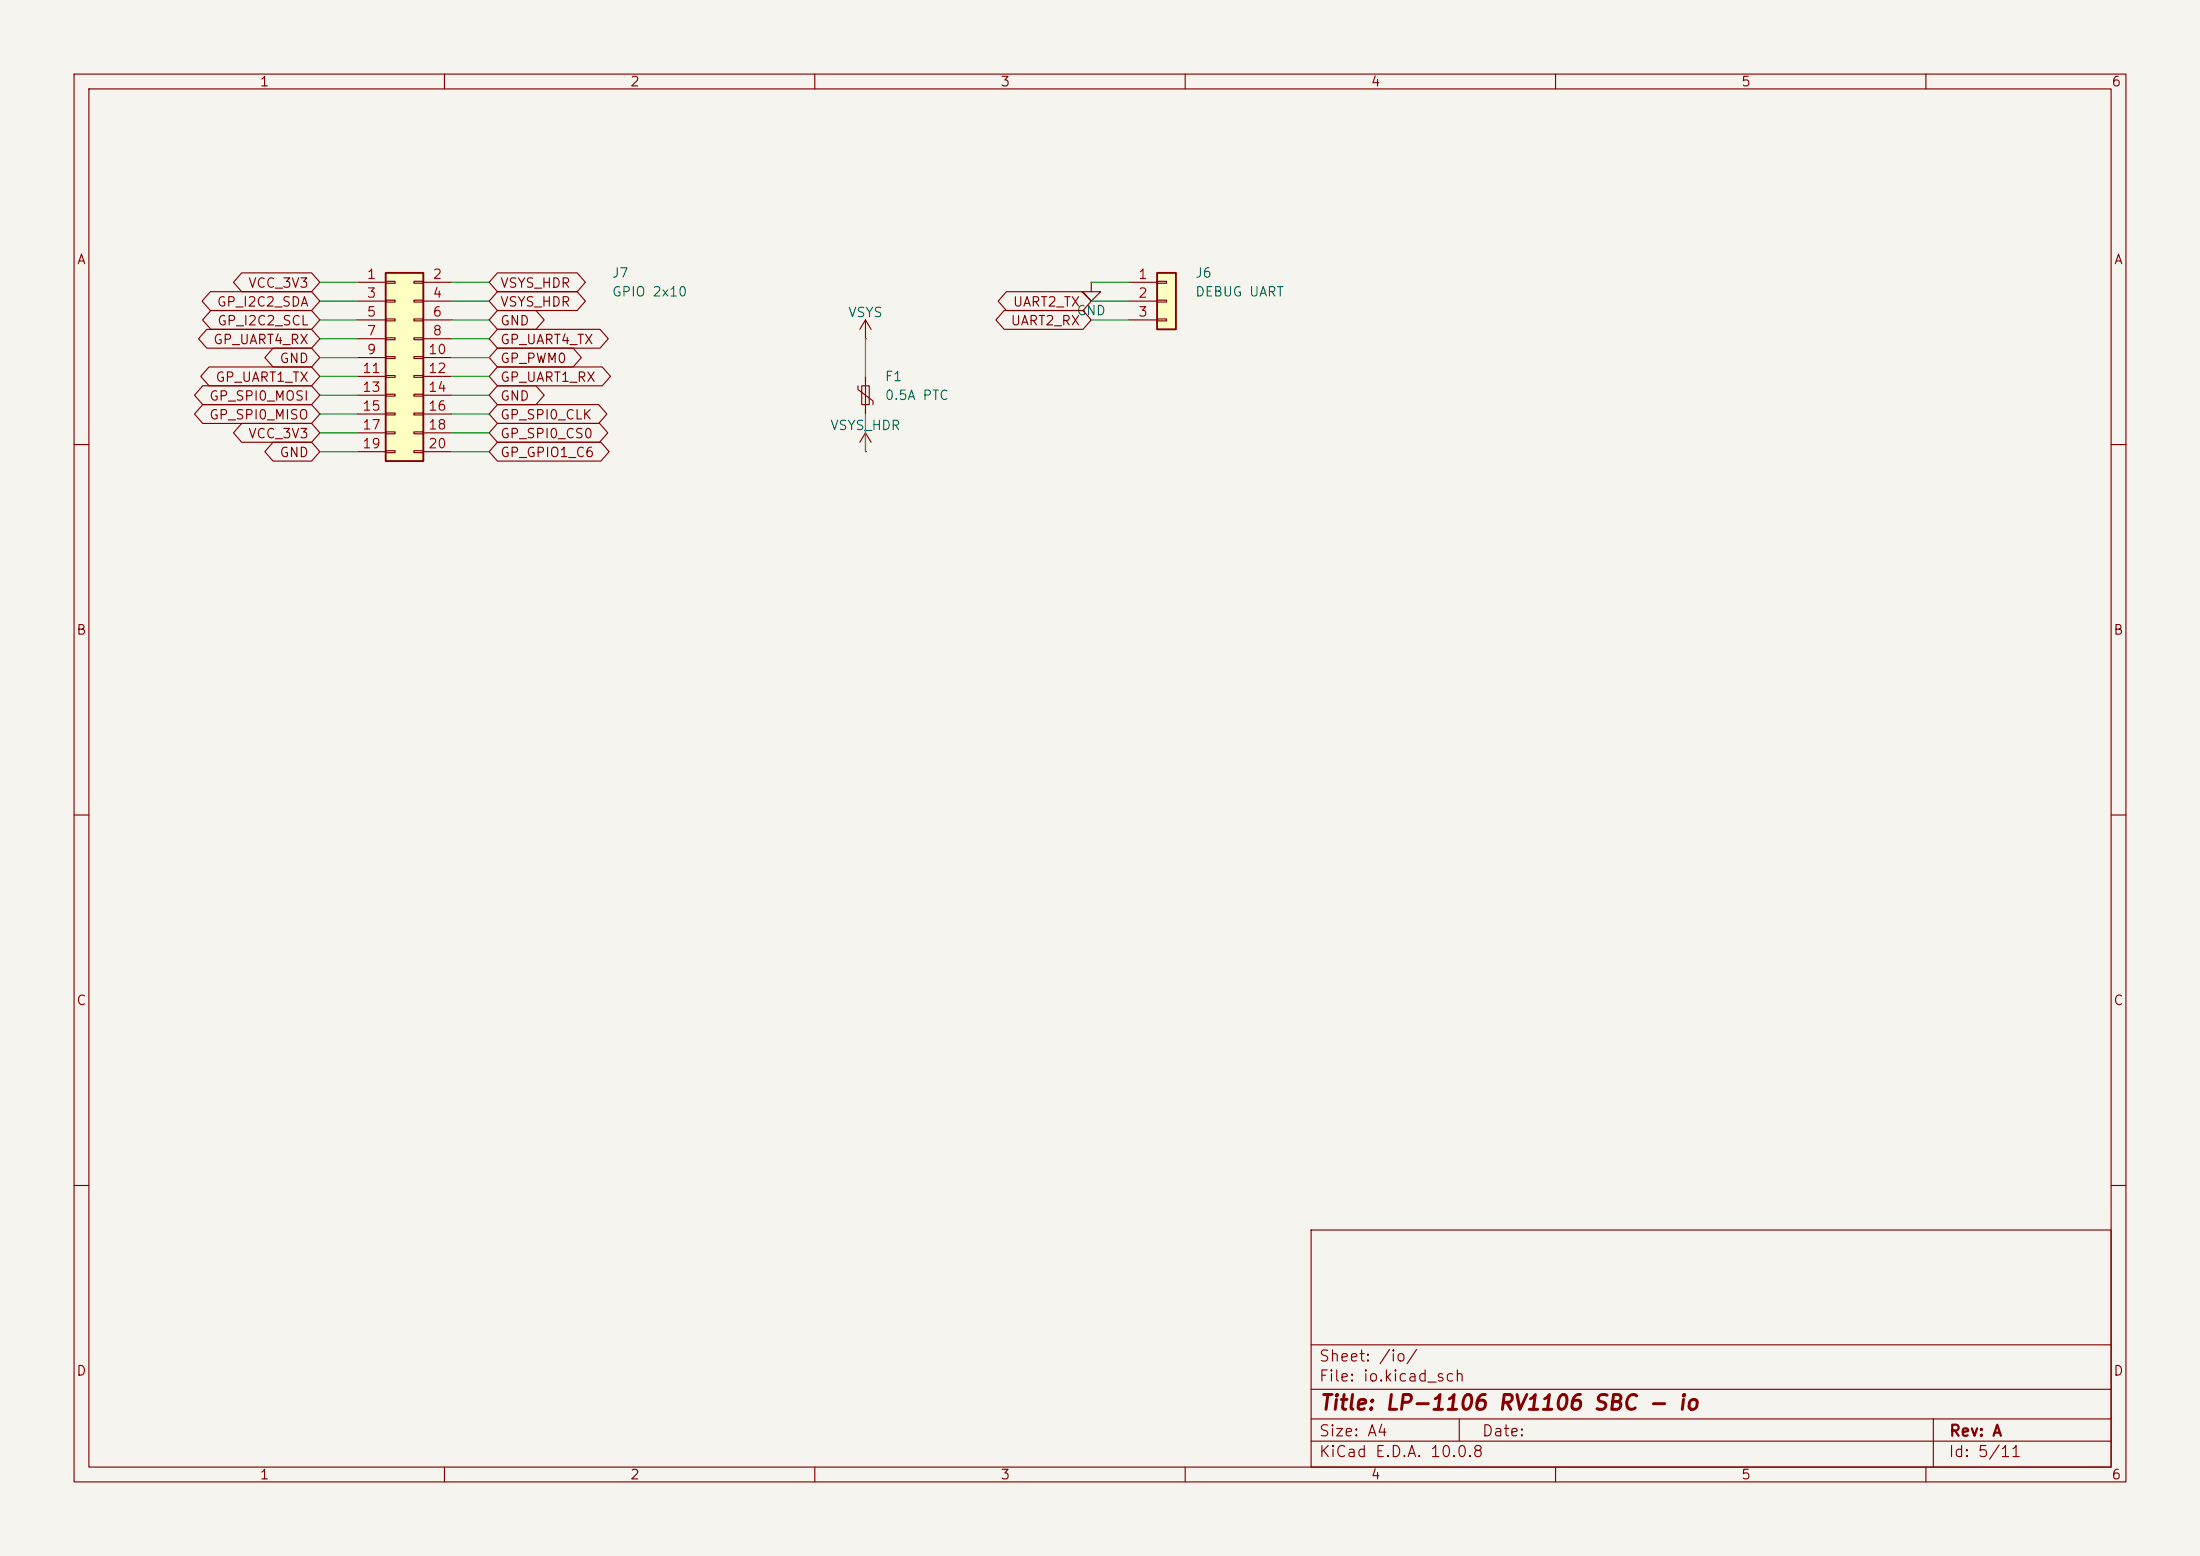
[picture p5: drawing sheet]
<svg xmlns="http://www.w3.org/2000/svg" width="297mm" height="210mm" viewBox="0 0 297 210" stroke-linecap="round" stroke-linejoin="round" font-family="sans-serif">
<path d="M0 0h297v210h-297z" fill="#f5f4ef" stroke="#f5f4ef" stroke-width=".14"/>
<g fill="none" stroke="#840000" stroke-width=".15">
<path d="M10 10h277v190h-277zM12 12h273v186h-273zM60 10v2M110 10v2M160 10v2M210 10v2M260 10v2M147.3 38.1v1.3h1.3l-1.3 1.2-1.3-1.2h1.3M147.3 38.1h.1M10 60h2M285 60h2M10 110h2"/>
<path d="M285 110h2M10 160h2M177 166h108v32h-108zM285 160h2M60 198v2M110 198v2M160 198v2M177 194.5h108M177 191.5h108M177 187.5h108M177 181.5h108M197 191.5v3"/>
<path d="M210 198v2M260 198v2M261 191.5v6.5"/>
</g>
<path d="M156.2 36.8h2.5v7.7h-2.5z" fill="#ffffc2"/>
<path d="M156.2 36.8h2.5v7.7h-2.5z" fill="none" stroke="#840000" stroke-width=".25"/>
<path d="M152.4 38.1h3.8M156.2 38h1.3v.2h-1.3zM152.4 40.6h3.8M152.4 43.2h3.8M156.2 40.5h1.3v.3h-1.3zM156.2 43.1h1.3v.2h-1.3z" fill="none" stroke="#840000" stroke-width=".15"/>
<path d="M52.1 36.8h5v25.4h-5z" fill="#ffffc2"/>
<path d="M52.1 36.8h5v25.4h-5z" fill="none" stroke="#840000" stroke-width=".25"/>
<g fill="none" stroke="#840000" stroke-width=".15">
<path d="M28.4 39.4h13.7l1.1 1.2-1.1 1.3h-13.7l-1.1-1.3zM32.6 36.8h9.5l1.1 1.3-1.1 1.3h-9.5l-1.1-1.3zM48.3 38.1h3.8M52.1 38h1.2v.2h-1.2zM55.9 38h1.2v.2h-1.2zM57.1 38.1h3.9M67.2 36.8h10.7l1.1 1.3-1.1 1.3h-10.7l-1.2-1.3zM67.2 39.4h10.7l1.1 1.2-1.1 1.3h-10.7l-1.2-1.3zM135.9 39.4h10.3l1.1 1.2-1.1 1.3h-10.3l-1.1-1.3zM27.4 54.6h14.7l1.1 1.3-1.1 1.3h-14.7l-1.1-1.3zM27.4 52.1h14.7l1.1 1.2-1.1 1.3h-14.7l-1.1-1.3zM27.9 44.4h14.2l1.1 1.3-1.1 1.3h-14.2l-1.1-1.3z"/>
<path d="M28.2 49.5h13.9l1.1 1.3-1.1 1.3h-13.9l-1.1-1.3zM28.5 41.9h13.6l1.1 1.3-1.1 1.3h-13.6l-1.2-1.3zM32.6 57.1h9.5l1.1 1.3-1.1 1.3h-9.5l-1.1-1.3zM36.9 59.7h5.2l1.1 1.3-1.1 1.2h-5.2l-1.1-1.2zM36.9 47h5.2l1.1 1.3-1.1 1.2h-5.2l-1.1-1.2zM48.3 40.6h3.8M48.3 43.2h3.8M48.3 45.7h3.8M48.3 48.3h3.8M48.3 50.8h3.8M48.3 53.3h3.8M48.3 55.9h3.8"/>
<path d="M48.3 58.4h3.8M52.1 40.5h1.2v.3h-1.2zM52.1 43.1h1.2v.2h-1.2zM52.1 45.6h1.2v.2h-1.2zM52.1 48.1h1.2v.3h-1.2zM52.1 50.7h1.2v.2h-1.2zM52.1 53.2h1.2v.3h-1.2zM52.1 55.8h1.2v.2h-1.2zM52.1 58.3h1.2v.2h-1.2zM55.9 40.5h1.2v.3h-1.2zM55.9 43.1h1.2v.2h-1.2zM55.9 45.6h1.2v.2h-1.2z"/>
<path d="M55.9 48.1h1.2v.3h-1.2zM55.9 50.7h1.2v.2h-1.2zM55.9 53.2h1.2v.3h-1.2zM55.9 55.8h1.2v.2h-1.2zM55.9 58.3h1.2v.2h-1.2zM57.1 40.6h3.9M57.1 43.2h3.9M57.1 45.7h3.9M57.1 48.3h3.9M57.1 50.8h3.9M57.1 53.3h3.9M57.1 55.9h3.9"/>
<path d="M57.1 58.4h3.9M67.2 44.4h13.8l1.1 1.3-1.1 1.3h-13.8l-1.2-1.3zM67.2 49.5h14.1l1.1 1.3-1.1 1.3h-14.1l-1.2-1.3zM67.2 41.9h5.2l1.1 1.3-1.1 1.3h-5.2l-1.2-1.3zM67.2 47h10.2l1.1 1.3-1.1 1.2h-10.2l-1.2-1.2zM67.2 52.1h5.2l1.1 1.2-1.1 1.3h-5.2l-1.2-1.3zM67.2 54.6h13.6l1.1 1.3-1.1 1.3h-13.6l-1.2-1.3zM67.2 57.1h13.7l1.2 1.3-1.2 1.3h-13.7l-1.2-1.3zM67.2 59.7h13.9l1.1 1.3-1.1 1.2h-13.9l-1.2-1.2zM115.8 52.1v.5l2.1 1.5v.5M116.3 52.1h1v2.5h-1zM116.8 45.7h.1"/>
<path d="M116.8 58.4l-.7 1.3M116.8 58.4l.8 1.3M116.8 43.2v2.5M116.8 50.8v5.1M116.8 58.4v2.6M116.8 43.2l-.7 1.3M116.8 43.2l.8 1.3M135.6 41.9h10.6l1.1 1.3-1.1 1.3h-10.6l-1.2-1.3zM48.3 61h3.8M52.1 60.8h1.2v.3h-1.2zM55.9 60.8h1.2v.3h-1.2zM57.1 61h3.9"/>
<path d="M116.8 61h.1"/>
</g>
<g fill="none" stroke="#009600" stroke-width=".15">
<path d="M43.2 38.1h5.1M61 38.1h5M147.3 38.1h5.1M43.2 48.3h5.1M43.2 40.6h5.1M43.2 43.2h5.1M43.2 45.7h5.1M43.2 55.9h5.1M43.2 58.4h5.1M43.2 53.3h5.1M43.2 50.8h5.1M61 48.3h5"/>
<path d="M61 40.6h5M61 43.2h5M61 45.7h5M61 55.9h5M61 58.4h5M61 53.3h5M61 50.8h5M116.8 45.7v5.1M116.8 55.9v5.1M147.3 40.6h5.1M147.3 43.2h5.1M43.2 61h5.1"/>
<path d="M61 61h5"/>
</g>
<text font-size="2" fill="#840000" x="178" y="190.8">Title: LP-1106 RV1106 SBC - io</text>
<g font-size="1.5" fill="#840000">
<text x="178" y="184.1">Sheet: /io/</text>
<text x="178" y="186.8">File: io.kicad_sch</text>
<text x="178" y="197">KiCad E.D.A. 10.0.8</text>
<text x="178" y="194.2">Size: A4</text>
<text x="200" y="194.2">Date:</text>
<text x="263" y="197">Id: 5/11</text>
<text x="263" y="194.2">Rev: A</text>
</g>
<g font-size="1.3" fill="#840000">
<text x="35" y="12">1</text>
<text x="85" y="12">2</text>
<text x="135" y="12">3</text>
<text x="185" y="12">4</text>
<text x="235" y="12">5</text>
<text x="285" y="12">6</text>
<text x="10.3" y="36">A</text>
<text x="285.3" y="36">A</text>
<text x="29.2" y="41.7">GP_I2C2_SDA</text>
<text x="33.4" y="39.2">VCC_3V3</text>
<text x="67.4" y="39.2">VSYS_HDR</text>
<text x="67.4" y="41.7">VSYS_HDR</text>
<text x="136.7" y="41.7">UART2_TX</text>
<text x="28.7" y="46.8">GP_UART4_RX</text>
<text x="29.2" y="44.2">GP_I2C2_SCL</text>
<text x="67.4" y="46.8">GP_UART4_TX</text>
<text x="67.4" y="44.2">GND</text>
<text x="136.4" y="44.2">UART2_RX</text>
<text x="29" y="51.9">GP_UART1_TX</text>
<text x="37.7" y="49.3">GND</text>
<text x="67.4" y="51.9">GP_UART1_RX</text>
<text x="67.4" y="49.3">GP_PWM0</text>
<text x="28.2" y="56.9">GP_SPI0_MISO</text>
<text x="28.2" y="54.4">GP_SPI0_MOSI</text>
<text x="33.4" y="59.5">VCC_3V3</text>
<text x="67.4" y="54.4">GND</text>
<text x="67.4" y="56.9">GP_SPI0_CLK</text>
<text x="67.4" y="59.5">GP_SPI0_CS0</text>
<text x="37.7" y="62">GND</text>
<text x="67.4" y="62">GP_GPIO1_C6</text>
<text x="10.2" y="86">B</text>
<text x="285.2" y="86">B</text>
<text x="10.2" y="136">C</text>
<text x="285.2" y="136">C</text>
<text x="10.2" y="186">D</text>
<text x="285.2" y="186">D</text>
<text x="35" y="200">1</text>
<text x="85" y="200">2</text>
<text x="135" y="200">3</text>
<text x="185" y="200">4</text>
<text x="235" y="200">5</text>
<text x="285" y="200">6</text>
</g>
<g font-size="1.3" fill="#a90000">
<text x="49.4" y="38">1</text>
<text x="49.4" y="40.5">3</text>
<text x="58.3" y="38">2</text>
<text x="58.3" y="40.5">4</text>
<text x="153.6" y="38">1</text>
<text x="153.6" y="40.5">2</text>
<text x="49.4" y="43">5</text>
<text x="49.4" y="45.6">7</text>
<text x="58.3" y="43">6</text>
<text x="58.3" y="45.6">8</text>
<text x="153.6" y="43">3</text>
<text x="48.8" y="50.7">11</text>
<text x="48.8" y="53.2">13</text>
<text x="49.4" y="48.1">9</text>
<text x="57.7" y="48.1">10</text>
<text x="57.7" y="50.7">12</text>
<text x="57.7" y="53.2">14</text>
<text x="48.8" y="55.7">15</text>
<text x="48.8" y="58.3">17</text>
<text x="57.7" y="55.7">16</text>
<text x="57.7" y="58.3">18</text>
<text x="48.8" y="60.8">19</text>
<text x="57.7" y="60.8">20</text>
</g>
<g font-size="1.3" fill="#006464">
<text x="82.5" y="37.8">J7</text>
<text x="82.5" y="40.3">GPIO 2x10</text>
<text x="161.3" y="37.8">J6</text>
<text x="161.3" y="40.3">DEBUG UART</text>
<text x="114.4" y="43.1">VSYS</text>
<text x="145.3" y="42.9">GND</text>
<text x="119.4" y="51.8">F1</text>
<text x="112" y="58.4">VSYS_HDR</text>
<text x="119.4" y="54.3">0.5A PTC</text>
</g>
</svg>
